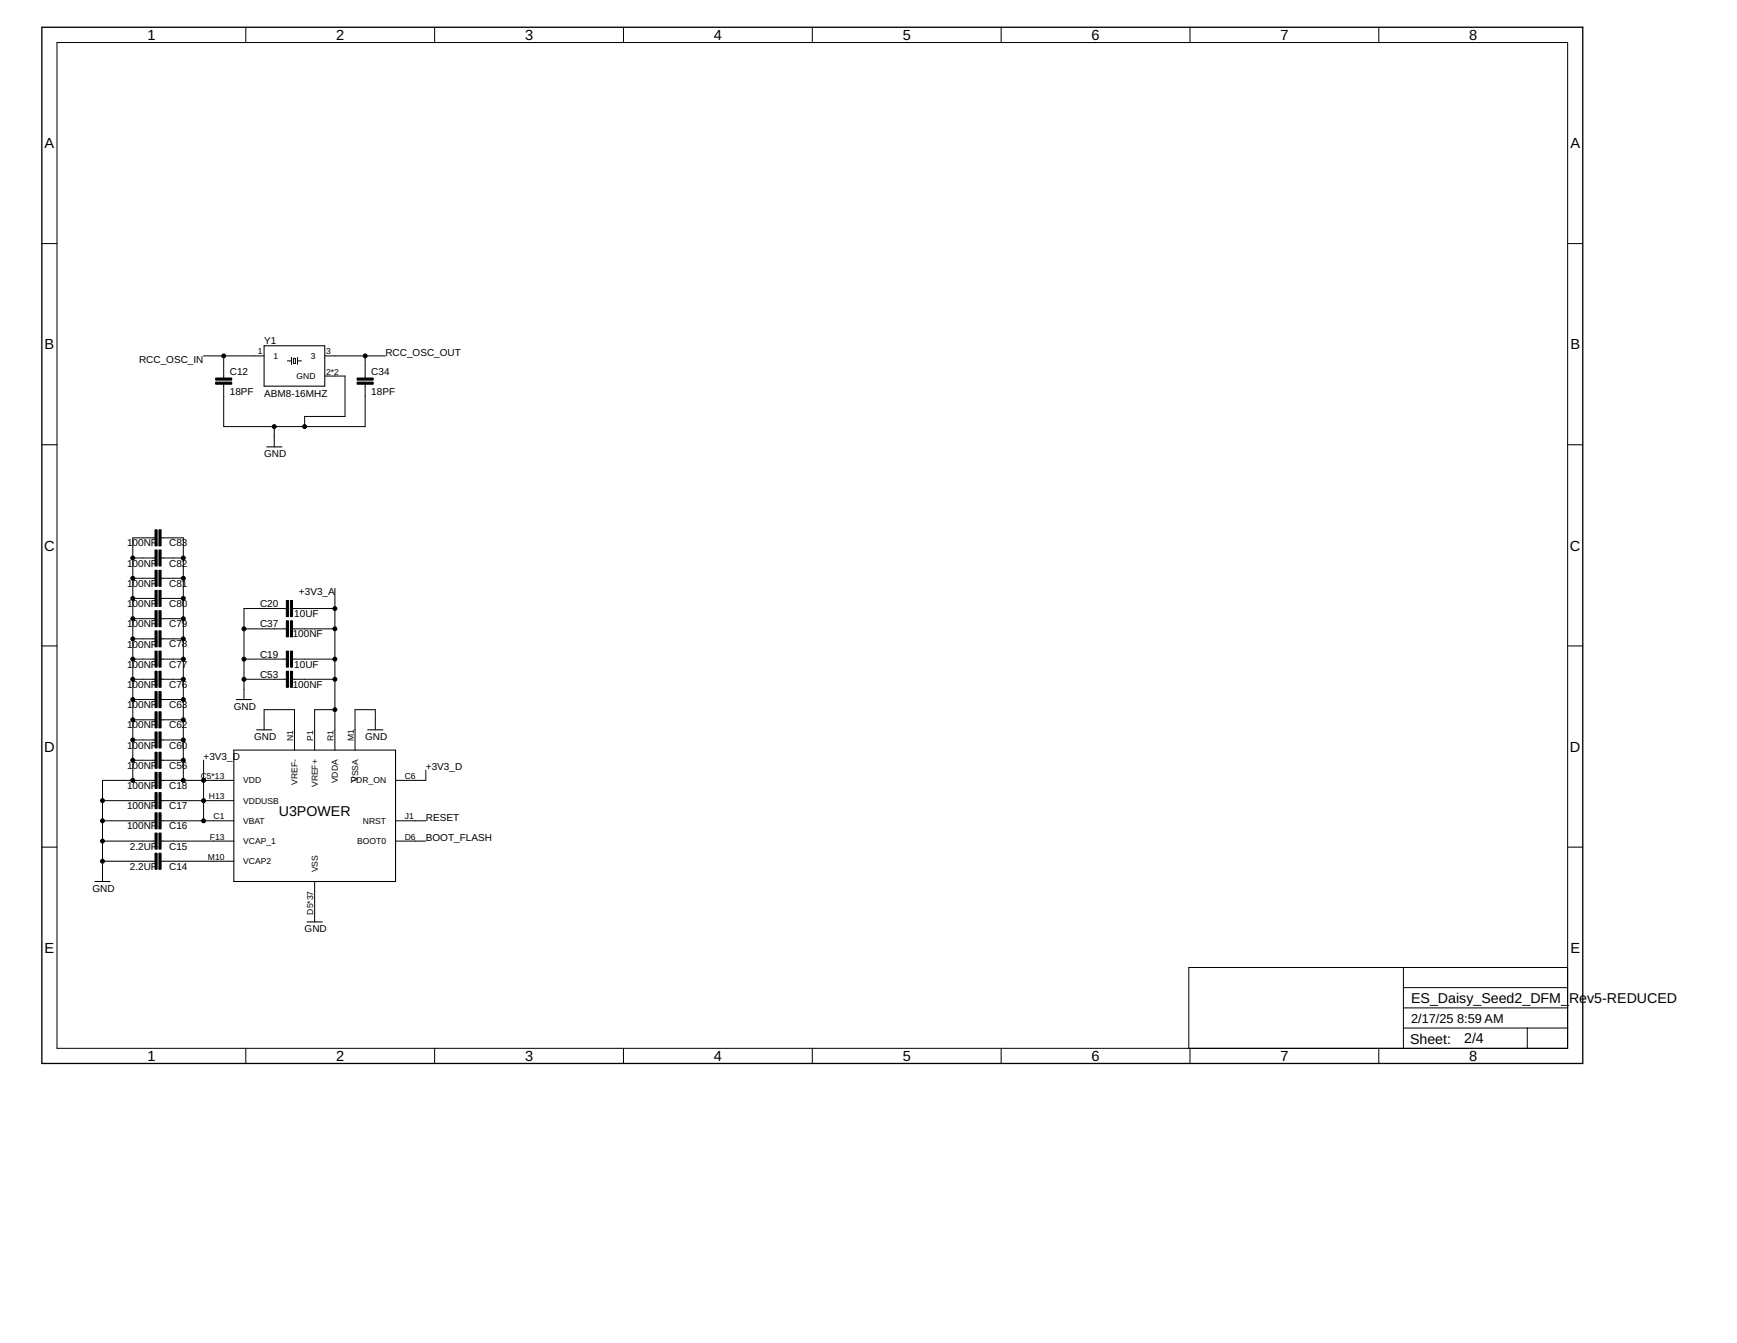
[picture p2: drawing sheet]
<svg xmlns="http://www.w3.org/2000/svg" width="279mm" height="216mm" viewBox="0 0 279 216" stroke-linecap="round" stroke-linejoin="round" font-family="sans-serif">
<g fill="none" stroke="#000" stroke-width=".16">
<path d="M9.2 6.8h243v161.7h-243zM39.5 4.4v2.4M69.9 4.4v2.4M100.3 4.4v2.4M130.7 4.4v2.4M161 4.4v2.4M191.4 4.4v2.4M221.8 4.4v2.4M6.7 39.2h2.5M252.2 39.2h2.4M32.7 57.2h9.8M36 57.2v3.6"/>
<path d="M46.2 58h.7M46.9 57.4v1.2M47.2 57.6h.3v.8h-.3zM47.9 58h.6M47.9 57.4v1.2M52.2 57.2h9.8M58.7 57.2v3.6M6.7 71.5h2.5M36 61.8v6.8h22.7v-6.8M44.1 68.6v3.2M52.2 60.5h3.3v6.5h-6.5v1.6M252.2 71.5h2.4"/>
<path d="M21.4 99.5h3.5M21.4 96.2h3.5M21.4 93h3.5M21.4 89.7h3.5M24.9 86.5h-3.5v39M25.9 99.5h3.6M25.9 96.2h3.6M25.9 93h3.6M25.9 89.7h3.6M25.9 86.5h3.6v39M46.1 97.8h-6.9v14.7M47 97.8h6.9"/>
<path d="M53.9 94.6v26M6.7 103.8h2.5M21.4 106h3.5M21.4 109.2h3.5M21.4 119h3.5M21.4 115.7h3.5M21.4 112.5h3.5M21.4 102.7h3.5M25.9 106h3.6M25.9 109.2h3.6M25.9 119h3.6M25.9 115.7h3.6"/>
<path d="M25.9 112.5h3.6M25.9 102.7h3.6M39.2 106h6.9M39.2 101.1h6.9M39.2 109.2h6.9M42.5 117.3v-3.2h4.9v6.5M47 106h6.9M47 101.1h6.9M47 109.2h6.9M53.9 114.1h-3.3v6.5M60.4 117.3v-3.2h-3.3v6.5M252.2 103.8h2.4"/>
<path d="M6.7 136.2h2.5M16.5 132h8.4M16.5 135.2h8.4M16.5 138.5h8.4M16.5 128.7h8.4M21.4 122.2h3.5M24.9 125.5h-8.4v16.2M25.9 132h11.7M25.9 125.5h11.7M25.9 135.2h11.7M25.9 138.5h11.7M25.9 128.7h11.7"/>
<path d="M25.9 122.2h3.6M32.7 122.2v9.8M63.6 132h4.9M63.6 135.2h4.9M68.5 123.8v1.7h-4.9M252.2 136.2h2.4M50.6 141.7v6.5M225.7 155.5v13M225.7 158.8h26.5M252.2 155.5h-61v13M39.5 168.5v2.5M69.9 168.5v2.5"/>
<path d="M100.3 168.5v2.5M130.7 168.5v2.5M161 168.5v2.5M191.4 168.5v2.5M221.8 168.5v2.5M225.7 165.3h26.5M225.7 162h26.5M245.7 165.3v3.2"/>
</g>
<path d="M6.7 4.4h247.9v166.6h-247.9z" fill="none" stroke="#000" stroke-width=".21"/>
<path d="M42.5 55.6h9.7v6.5h-9.7zM42.9 71.8h2.4M38 112.5h2.4M41.3 117.3h2.4M59.1 117.3h2.5M37.6 120.6h26v21.1h-26zM15.3 141.7h2.4M49.4 148.2h2.4" fill="none" stroke="#000" stroke-width=".17"/>
<g fill="#000" stroke="#000" stroke-width=".16">
<path d="M34.7 61.4h2.6v.4h-2.6zM34.7 60.8h2.6v.3h-2.6zM57.4 61.4h2.6v.4h-2.6zM57.4 60.8h2.6v.3h-2.6zM24.9 98.2h.4v2.6h-.4zM24.9 94.9h.4v2.6h-.4zM24.9 91.7h.4v2.6h-.4zM24.9 88.4h.4v2.6h-.4zM24.9 85.2h.4v2.6h-.4zM25.6 98.2h.3v2.6h-.3zM25.6 94.9h.3v2.6h-.3zM25.6 91.7h.3v2.6h-.3z"/>
<path d="M25.6 88.4h.3v2.6h-.3zM25.6 85.2h.3v2.6h-.3zM46.1 96.5h.3v2.6h-.3zM46.1 99.8h.3v2.6h-.3zM46.7 96.5h.4v2.6h-.4zM46.7 99.8h.4v2.6h-.4zM24.9 117.7h.4v2.5h-.4zM24.9 114.4h.4v2.6h-.4zM24.9 111.2h.4v2.5h-.4zM24.9 107.9h.4v2.6h-.4zM24.9 104.7h.4v2.6h-.4zM24.9 101.4h.4v2.6h-.4z"/>
<path d="M25.6 117.7h.3v2.5h-.3zM25.6 114.4h.3v2.6h-.3zM25.6 111.2h.3v2.5h-.3zM25.6 107.9h.3v2.6h-.3zM25.6 104.7h.3v2.6h-.3zM25.6 101.4h.3v2.6h-.3zM46.1 104.7h.3v2.6h-.3zM46.1 107.9h.3v2.6h-.3zM46.7 104.7h.4v2.6h-.4zM46.7 107.9h.4v2.6h-.4zM24.9 137.2h.4v2.5h-.4zM24.9 133.9h.4v2.6h-.4z"/>
<path d="M24.9 130.7h.4v2.5h-.4zM24.9 127.4h.4v2.6h-.4zM24.9 124.2h.4v2.5h-.4zM24.9 120.9h.4v2.6h-.4zM25.6 137.2h.3v2.5h-.3zM25.6 133.9h.3v2.6h-.3zM25.6 130.7h.3v2.5h-.3zM25.6 127.4h.3v2.6h-.3zM25.6 124.2h.3v2.5h-.3zM25.6 120.9h.3v2.6h-.3z"/>
</g>
<g fill="#000" stroke="#000" stroke-width=".16">
<circle cx="36" cy="57.2" r=".32"/>
<circle cx="58.7" cy="57.2" r=".32"/>
<circle cx="44.1" cy="68.6" r=".32"/>
<circle cx="49" cy="68.6" r=".32"/>
<circle cx="21.4" cy="99.5" r=".32"/>
<circle cx="21.4" cy="96.2" r=".32"/>
<circle cx="21.4" cy="93" r=".32"/>
<circle cx="21.4" cy="89.7" r=".32"/>
<circle cx="29.5" cy="89.7" r=".32"/>
<circle cx="29.5" cy="99.5" r=".32"/>
<circle cx="29.5" cy="96.2" r=".32"/>
<circle cx="29.5" cy="93" r=".32"/>
<circle cx="53.9" cy="97.8" r=".32"/>
<circle cx="21.4" cy="112.5" r=".32"/>
<circle cx="21.4" cy="106" r=".32"/>
<circle cx="21.4" cy="115.7" r=".32"/>
<circle cx="21.4" cy="109.2" r=".32"/>
<circle cx="21.4" cy="102.7" r=".32"/>
<circle cx="21.4" cy="119" r=".32"/>
<circle cx="29.5" cy="112.5" r=".32"/>
<circle cx="29.5" cy="102.7" r=".32"/>
<circle cx="29.5" cy="115.7" r=".32"/>
<circle cx="29.5" cy="109.2" r=".32"/>
<circle cx="29.5" cy="106" r=".32"/>
<circle cx="29.5" cy="119" r=".32"/>
<circle cx="39.2" cy="106" r=".32"/>
<circle cx="39.2" cy="101.1" r=".32"/>
<circle cx="39.2" cy="109.2" r=".32"/>
<circle cx="53.9" cy="114.1" r=".32"/>
<circle cx="53.9" cy="106" r=".32"/>
<circle cx="53.9" cy="101.1" r=".32"/>
<circle cx="53.9" cy="109.2" r=".32"/>
<circle cx="16.5" cy="128.7" r=".32"/>
<circle cx="16.5" cy="135.2" r=".32"/>
<circle cx="16.5" cy="138.5" r=".32"/>
<circle cx="16.5" cy="132" r=".32"/>
<circle cx="21.4" cy="122.2" r=".32"/>
<circle cx="21.4" cy="125.5" r=".32"/>
<circle cx="29.5" cy="125.5" r=".32"/>
<circle cx="29.5" cy="122.2" r=".32"/>
<circle cx="32.7" cy="128.7" r=".32"/>
<circle cx="32.7" cy="125.5" r=".32"/>
<circle cx="32.7" cy="132" r=".32"/>
</g>
<g font-size="2.3">
<text x="23.7" y="6.4">1</text>
<text x="54.1" y="6.4">2</text>
<text x="84.4" y="6.4">3</text>
<text x="114.8" y="6.4">4</text>
<text x="145.2" y="6.4">5</text>
<text x="175.6" y="6.4">6</text>
<text x="205.9" y="6.4">7</text>
<text x="236.3" y="6.4">8</text>
<text x="7.2" y="23.8">A</text>
<text x="252.6" y="23.8">A</text>
<text x="7.2" y="56.2">B</text>
<text x="252.6" y="56.2">B</text>
<text x="7.1" y="88.5">C</text>
<text x="252.5" y="88.5">C</text>
<text x="7.1" y="120.8">D</text>
<text x="252.5" y="120.8">D</text>
<text x="44.8" y="131.1">U3POWER</text>
<text x="7.2" y="153.2">E</text>
<text x="252.6" y="153.2">E</text>
<text x="227" y="161.2">ES_Daisy_Seed2_DFM_</text>
<text x="252.4" y="161.2">Rev5-REDUCED</text>
<text x="226.8" y="167.8">Sheet:</text>
<text x="235.5" y="167.7">2/4</text>
<text x="23.7" y="170.6">1</text>
<text x="54.1" y="170.6">2</text>
<text x="84.4" y="170.6">3</text>
<text x="114.8" y="170.6">4</text>
<text x="145.2" y="170.6">5</text>
<text x="175.6" y="170.6">6</text>
<text x="205.9" y="170.6">7</text>
<text x="236.3" y="170.6">8</text>
</g>
<g font-size="2.1">
<text x="227" y="164.5">2/17/25</text>
<text x="234.4" y="164.5">8:59 AM</text>
</g>
<g font-size="1.6">
<text x="22.4" y="58.3">RCC_OSC_IN</text>
<text x="42.5" y="55.2">Y1</text>
<text x="62" y="57.2">RCC_OSC_OUT</text>
<text x="37" y="63.5">18PF</text>
<text x="37" y="60.2">C12</text>
<text x="42.5" y="63.9">ABM8-16MHZ</text>
<text x="59.7" y="63.5">18PF</text>
<text x="59.7" y="60.2">C34</text>
<text x="42.5" y="73.5">GND</text>
<text x="20.4" y="87.8">100NF</text>
<text x="27.2" y="87.8">C83</text>
<text x="20.4" y="94.3">100NF</text>
<text x="20.4" y="91.1">100NF</text>
<text x="27.2" y="94.3">C81</text>
<text x="27.2" y="91.1">C82</text>
<text x="48.1" y="95.7">+3V3_A</text>
<text x="20.4" y="100.8">100NF</text>
<text x="20.4" y="97.6">100NF</text>
<text x="27.2" y="100.8">C79</text>
<text x="27.2" y="97.6">C80</text>
<text x="41.8" y="97.6">C20</text>
<text x="41.8" y="100.8">C37</text>
<text x="47.3" y="99.2">10UF</text>
<text x="20.4" y="107.3">100NF</text>
<text x="20.4" y="104.1">100NF</text>
<text x="27.2" y="107.3">C77</text>
<text x="27.2" y="104.1">C78</text>
<text x="41.8" y="105.7">C19</text>
<text x="47.1" y="102.5">100NF</text>
<text x="47.3" y="107.3">10UF</text>
<text x="20.4" y="113.8">100NF</text>
<text x="20.4" y="110.6">100NF</text>
<text x="27.2" y="113.8">C63</text>
<text x="27.2" y="110.6">C76</text>
<text x="41.8" y="109">C53</text>
<text x="47.1" y="110.6">100NF</text>
<text x="20.4" y="117.1">100NF</text>
<text x="27.2" y="117.1">C62</text>
<text x="37.6" y="114.1">GND</text>
<text x="40.9" y="119">GND</text>
<text x="58.7" y="119">GND</text>
<text x="20.4" y="123.6">100NF</text>
<text x="20.4" y="120.3">100NF</text>
<text x="27.2" y="123.6">C56</text>
<text x="27.2" y="120.3">C60</text>
<text x="32.7" y="122.2">+3V3_D</text>
<text x="68.5" y="123.8">+3V3_D</text>
<text x="20.4" y="130.1">100NF</text>
<text x="20.4" y="126.8">100NF</text>
<text x="27.2" y="130.1">C17</text>
<text x="27.2" y="126.8">C18</text>
<text x="68.5" y="132">RESET</text>
<text x="20.4" y="133.3">100NF</text>
<text x="20.9" y="136.6">2.2UF</text>
<text x="27.2" y="136.6">C15</text>
<text x="27.2" y="133.3">C16</text>
<text x="68.5" y="135.2">BOOT_FLASH</text>
<text x="14.9" y="143.3">GND</text>
<text x="20.9" y="139.8">2.2UF</text>
<text x="27.2" y="139.8">C14</text>
<text x="49" y="149.8">GND</text>
</g>
<g font-size="1.4">
<text x="41.5" y="57">1</text>
<text x="44" y="57.7">1</text>
<text x="50" y="57.7">3</text>
<text x="52.5" y="57">3</text>
<text x="47.7" y="60.9">GND</text>
<text x="52.5" y="60.2">2*2</text>
<text x="47.1" y="119.1" transform="rotate(-90 47.1 119.1)">N1</text>
<text x="50.4" y="119.1" transform="rotate(-90 50.4 119.1)">P1</text>
<text x="53.6" y="119.1" transform="rotate(-90 53.6 119.1)">R1</text>
<text x="56.9" y="119.1" transform="rotate(-90 56.9 119.1)">M1</text>
<text x="32.3" y="125.2">C5*13</text>
<text x="39.1" y="125.9">VDD</text>
<text x="54.4" y="125.9" transform="rotate(-90 54.4 125.9)">VDDA</text>
<text x="56.4" y="125.9">PDR_ON</text>
<text x="57.6" y="125.7" transform="rotate(-90 57.6 125.7)">VSSA</text>
<text x="65.1" y="125.2">C6</text>
<text x="33.6" y="128.5">H13</text>
<text x="34.4" y="131.7">C1</text>
<text x="39.1" y="129.2">VDDUSB</text>
<text x="47.9" y="126.2" transform="rotate(-90 47.9 126.2)">VREF-</text>
<text x="51.1" y="126.5" transform="rotate(-90 51.1 126.5)">VREF+</text>
<text x="65.1" y="131.7">J1</text>
<text x="33.7" y="135">F13</text>
<text x="39.1" y="132.4">VBAT</text>
<text x="39.1" y="135.7">VCAP_1</text>
<text x="57.5" y="135.7">BOOT0</text>
<text x="58.4" y="132.4">NRST</text>
<text x="65.1" y="135">D6</text>
<text x="33.5" y="138.2">M10</text>
<text x="39.1" y="138.9">VCAP2</text>
<text x="51.1" y="140.2" transform="rotate(-90 51.1 140.2)">VSS</text>
<text x="50.4" y="147" transform="rotate(-90 50.4 147)">D5*37</text>
</g>
</svg>
